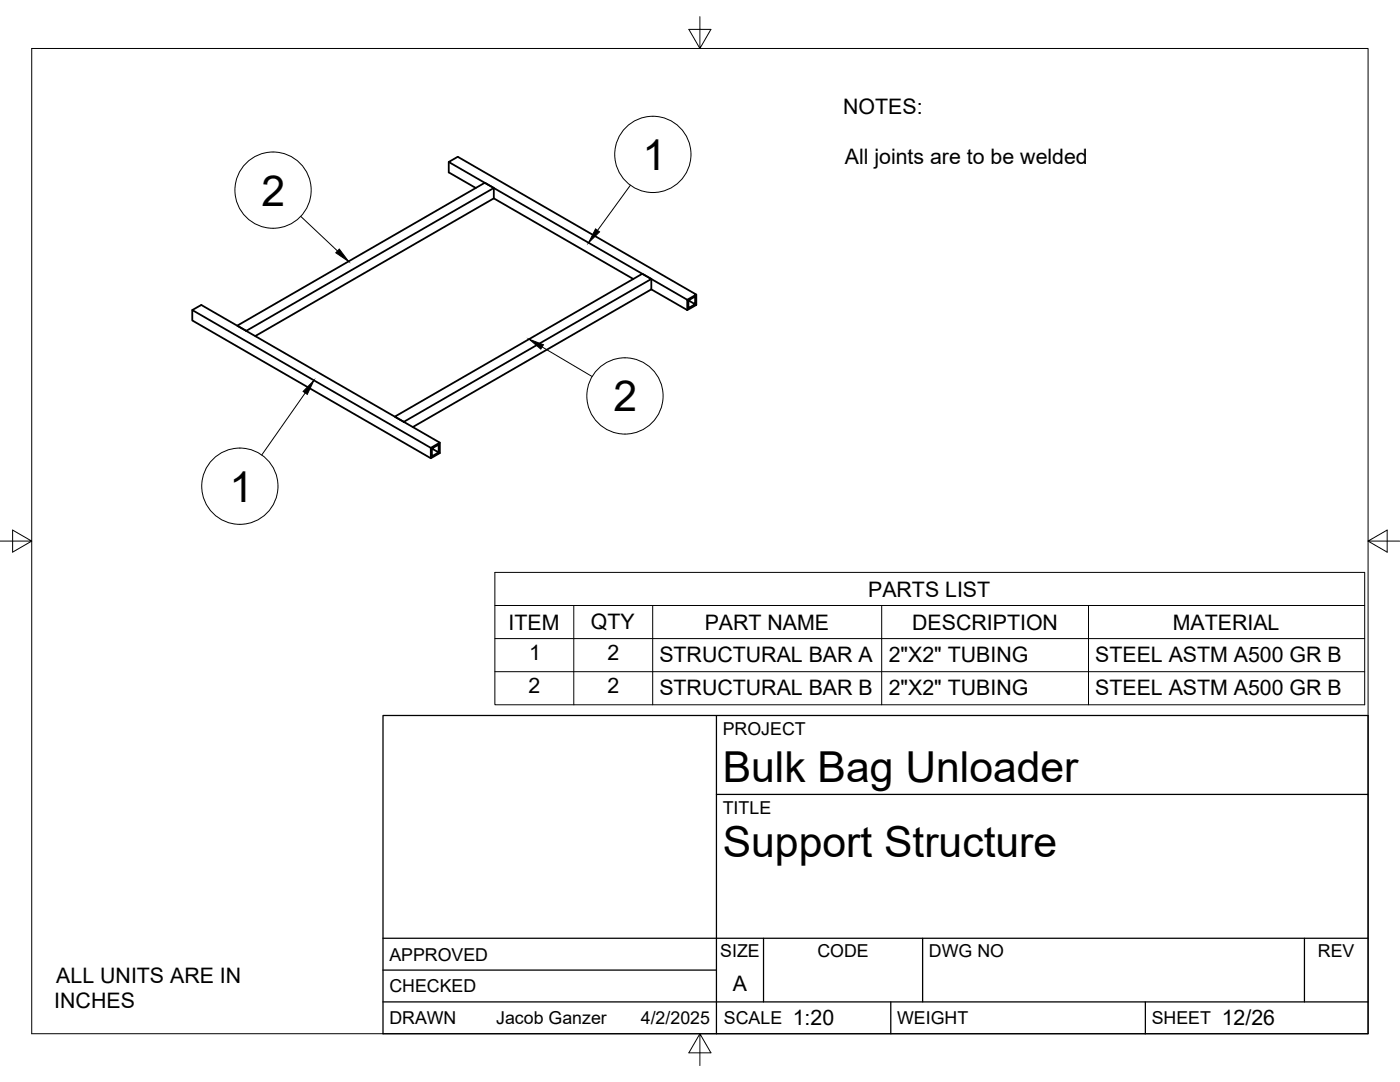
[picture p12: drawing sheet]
<svg xmlns="http://www.w3.org/2000/svg" width="279mm" height="216mm" viewBox="0 0 279 216" stroke-linecap="round" stroke-linejoin="round" font-family="sans-serif">
<!-- layer: Visible -->
<g fill="none" stroke="#000" stroke-width=".36">
<path d="M89.6 32.3v2.1l5.4 3.1M98.6 39.6l27.8 16.1M98.6 39.6l-47.7 27.5M98.6 37.5v2.1M130 57.7l7.2 4.2M130 57.7l-47.6 27.5M130 55.7v2M137.2 59.8l1.8-1-47.6-27.5-1.8 1 47.6 27.5v2.1M137.4 59.9l1.3 .8-1.3 .8v-1.6l1.3-.7v1.5M139 58.8v2.1l-1.8 1M38.4 61.9v2l47.6 27.5 1.8-1v-2.1M47.3 65l49.5-28.5 1.8 1-49.5 28.5z"/>
<path d="M78.8 83.1l49.4-28.5 1.8 1.1-49.4 28.5zM86 89.4l1.8-1.1-47.6-27.4-1.8 1 47.6 27.5v2M86.2 89.5l1.3 .8-1.3 .8v-1.6l1.3-.8v1.6"/>
</g>
<!-- layer: Border -->
<path d="M6.3 9.7h266.7v196.6h-266.7zM139.7 3.3v6.4l2.2-3.8h-4.4l2.2 3.8M0 108h6.3l-3.8-2.2v4.4l3.8-2.2M273 108l3.8 2.2v-4.4l-3.8 2.2h6.4M139.7 206.3l-2.2 3.8h4.4l-2.2-3.8v6.3" fill="none" stroke="#000" stroke-width=".2"/>
<!-- layer: Titleblock -->
<path d="M76.4 142.8h196.6v63.5h-196.6zM143 158.5h130M143 142.8v63.5M76.4 199.9h196.6M76.4 193.6h66.6M76.4 187.2h196.6M152.4 187.2v12.7M177.8 199.9v6.4M184.1 187.2v12.7M228.6 199.9v6.4M260.3 187.2v12.7" fill="none" stroke="#000" stroke-width=".25"/>
<!-- layer: Parts Lists -->
<path d="M98.8 114.2h173.6v26.4h-173.6zM98.8 120.8h173.6M98.8 127.4h173.6M98.8 134h173.6M114.5 120.8v19.8M130.3 120.8v19.8M176 120.8v19.8M217.2 120.8v19.8" fill="none" stroke="#000" stroke-width=".2"/>
<!-- layer: Balloons -->
<g fill="none" stroke="#000" stroke-width=".2">
<circle cx="54.5" cy="37.9" r="7.6"/>
<circle cx="130.3" cy="30.8" r="7.6"/>
<circle cx="124.7" cy="79" r="7.6"/>
<circle cx="47.9" cy="97" r="7.6"/>
</g>
<!-- layer: 0 -->
<path d="M67.7 49.7l1.9 2.5-2.6-1.8zM118.9 45.7l.8 .6-2.2 2.2zM62.7 75.9l-1.4 2.8-.8-.6zM105.6 67.7l2.9 1.1-.6 .9z" fill="#000" stroke="#000" stroke-width=".2"/>
<path d="M125.8 37l-6.5 9M60 43.2l7.4 6.9M60.9 78.4l-8.7 12.4M108.2 69.2l10 5.9" fill="none" stroke="#000" stroke-width=".2"/>
<g font-size="8.5">
<text x="128.2" y="33.9">1</text>
<text x="52.2" y="41">2</text>
<text x="122.4" y="82.1">2</text>
<text x="45.8" y="100.1">1</text>
<text x="144.3" y="156">Bulk Bag Unloader</text>
<text x="144.3" y="171">Support Structure</text>
</g>
<g font-size="4.3">
<text x="168.3" y="22.6">NOTES:</text>
<text x="168.6" y="32.8">All joints are to be welded</text>
<text x="173.2" y="119">PARTS LIST</text>
<text x="101.5" y="125.6">ITEM</text>
<text x="117.9" y="125.6">QTY</text>
<text x="140.6" y="125.6">PART NAME</text>
<text x="182.1" y="125.6">DESCRIPTION</text>
<text x="234.1" y="125.6">MATERIAL</text>
<text x="105.6" y="131.8">1</text>
<text x="121.2" y="131.8">2</text>
<text x="131.6" y="132">STRUCTURAL BAR A</text>
<text x="177.4" y="132">2&quot;X2&quot; TUBING</text>
<text x="218.6" y="132">STEEL ASTM A500 GR B</text>
<text x="105.5" y="138.3">2</text>
<text x="121.2" y="138.3">2</text>
<text x="131.6" y="138.6">STRUCTURAL BAR B</text>
<text x="177.4" y="138.6">2&quot;X2&quot; TUBING</text>
<text x="218.6" y="138.6">STEEL ASTM A500 GR B</text>
<text x="11.2" y="196.1">ALL UNITS ARE IN</text>
<text x="146.3" y="197.7">A</text>
<text x="10.8" y="201.2">INCHES</text>
<text x="158.2" y="204.6">1:20</text>
<text x="243.8" y="204.6">12/26</text>
</g>
<g font-size="3.5">
<text x="144.3" y="146.6">PROJECT</text>
<text x="144.3" y="162.3">TITLE</text>
<text x="77.7" y="191.7">APPROVED</text>
<text x="143.7" y="191">SIZE</text>
<text x="163.1" y="191">CODE</text>
<text x="185.4" y="191">DWG NO</text>
<text x="263" y="191">REV</text>
<text x="77.7" y="198">CHECKED</text>
<text x="77.7" y="204.4">DRAWN</text>
<text x="99" y="204.4">Jacob Ganzer</text>
<text x="127.9" y="204.4">4/2/2025</text>
<text x="144.5" y="204.4">SCALE</text>
<text x="179" y="204.4">WEIGHT</text>
<text x="229.8" y="204.4">SHEET</text>
</g>
</svg>
